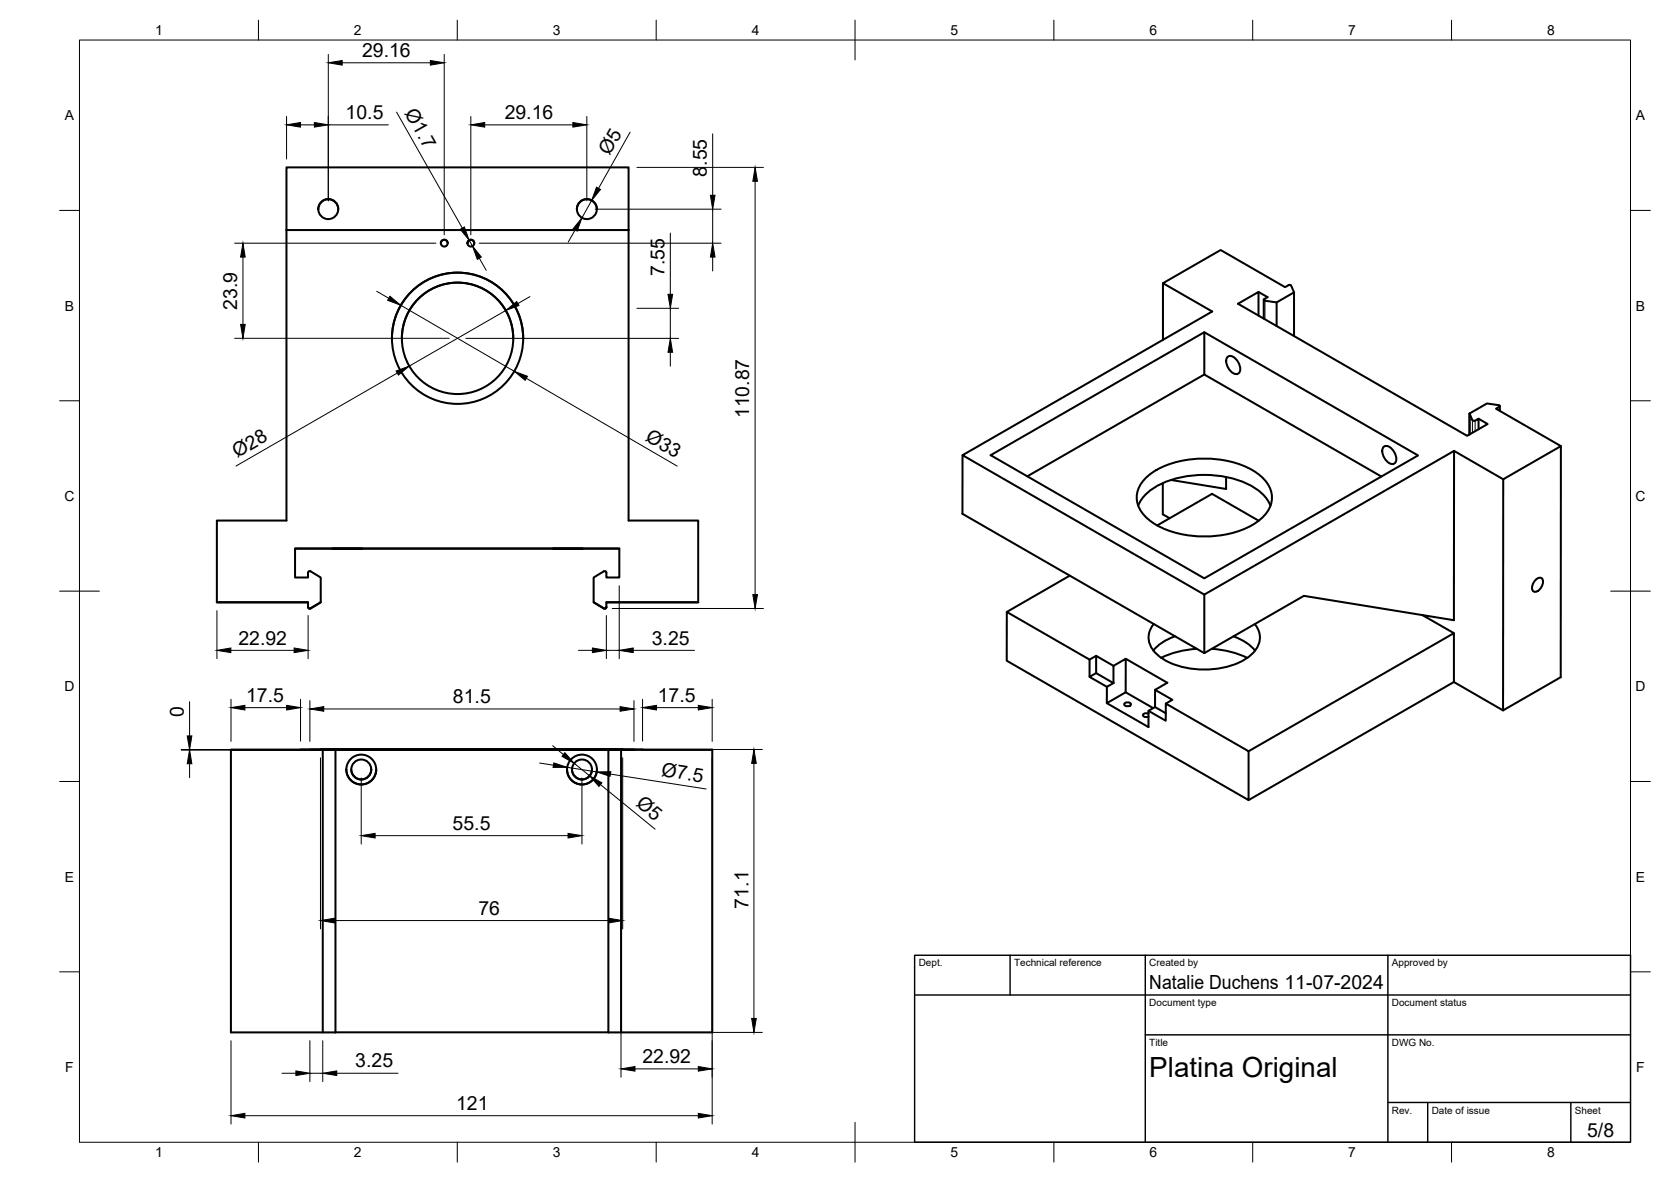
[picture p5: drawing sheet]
<svg xmlns="http://www.w3.org/2000/svg" width="420mm" height="297mm" viewBox="0 0 420 297" stroke-linecap="round" stroke-linejoin="round" font-family="sans-serif">
<!-- layer: Visible -->
<g fill="none" stroke="#000" stroke-width=".51">
<path d="M72 57.8v73h-17.5v20.5h22.9v1.2M72 57.8v-15.7h86.1v15.7M72 57.8h86.1M80 52.6a2.51 2.51 0 0 1 2.5-2.6 2.51 2.51 0 0 1 2.5 2.6M145.1 52.6a2.51 2.51 0 0 1 2.5-2.6 2.51 2.51 0 0 1 2.5 2.6M158.1 57.8v73h17.5v20.5h-23.1v1.2M110.8 61.1a.86 .86 0 0 1 .9-.9 .86 .86 0 0 1 .9 .9M117.5 61.1a.86 .86 0 0 1 .9-.9 .86 .86 0 0 1 .9 .9M292.4 71.2l14.5-8.4 16.2 9.4 1.1-.6 .4 .2 .8 1.7v10.9M316.4 79.3v-5.9l-5.1 2.9 57.6 33.2 5.2-2.9-2.3-1.4M316.4 73.4l2.3 1.3-.8 .5v.3l3.1 .5M317.8 75.3v4.8"/>
<path d="M325.4 73.5l-4.4 2.5v5.9M98.6 85a16.5 16.5 0 0 1 16.5-16.5 16.5 16.5 0 0 1 16.5 16.5M101 85a14 14 0 0 1 14.1-14 14 14 0 0 1 14 14M292.4 85.4v-14.2l12.4 7.1-62.8 36.1 60.8 35 62.8-36.1M302.8 83.5v10.6l44.5 25.6M302.8 94.1l-44.5 25.6M308.6 89.8a1.57 1.57 0 0 1 2.4 .7 3 3 0 0 1 .6 3.2 1.57 1.57 0 0 1-2.4-.7 3 3 0 0 1-.6-3.2zM242 114.4v14.7l60.8 35 25.1-14.4 37.7 6.2v-42.6l12.4 7.1M249.1 114.4l53.7-30.9 53.8 31-53.8 30.8zM288.4 119.9a22.5 22.5 0 0 1 16.1-4.6 21.5 21.5 0 0 1 12.8 4.6 6.5 6.5 0 0 1 0 10.3 22.5 22.5 0 0 1-16.1 4.6 21.5 21.5 0 0 1-12.8-4.6 6.5 6.5 0 0 1 0-10.3zM308.3 119.9v3l-13.9-2.3M347.8 112.4a1.57 1.57 0 0 1 2.4 .7 3 3 0 0 1 .7 3.2 1.57 1.57 0 0 1-2.5-.7 3 3 0 0 1-.6-3.2z"/>
<path d="M369.5 103.9v5.3M369.5 103.9l.8 1.7 .6 .1M370.9 105.7l.9-.5v2.7M377 102.2l-.8 .5 16.3 9.4M377 102.2l.1-.2-.3-.2-2.9-.4-4.4 2.5M377.1 102.1v1.2M74.2 137.9h81.5M83.5 137.9h7.5zM139 137.9h7.6zM286.2 127.1a11.8 11.8 0 0 1 7.2-6.1 27.1 27.1 0 0 1 21.3 1.2 10.1 10.1 0 0 1 4.8 4.9M292.4 121.4v7.9l1.7 .9M316.5 130.9l-11.7-6.8-13.8 7.9"/>
<path d="M54.5 151.3l22.9 .1M77.4 143.9v1.2h-3.2v-7.3h81.5v7.3h-3.2v-1.2M77.4 152.5v.1M77.5 143.9a.4 .4 0 0 1 .6-.3l2.5 1.5v6.2l-2.5 1.6a.39 .39 0 0 1-.6-.4M80.6 151.3l-2.5 1.6a.39 .39 0 0 1-.6-.3M149.3 151.3l2.6 1.6a.39 .39 0 0 0 .6-.3M152.5 143.9a.39 .39 0 0 0-.6-.3l-2.6 1.5v6.2l2.5 1.6a.41 .41 0 0 0 .7-.4M152.5 152.5v.1M175.6 151.3l-23.1 .1M269 144.7l-15.8 9.1M290.1 156.8a5.2 5.2 0 0 0 .9 7.7 19.9 19.9 0 0 0 15.3 3.5 15 15 0 0 0 9.1-4.3 5.1 5.1 0 0 0 .1-6.9M295.5 159.9a11.8 11.8 0 0 0-5.5 3.6"/>
<path d="M302.8 149.4v14.7M310.1 159.9a11.8 11.8 0 0 1 5.5 3.6M357.7 154.6l7.9 4.5M386.2 145.6a.99 .99 0 0 1 1.4-.3 .99 .99 0 0 1 .3 1.3l-.6 1.3a1.12 1.12 0 0 1-.9 .8 1.12 1.12 0 0 1-1.1-.5l.1-1.4zM275.6 164.8l-1.6 1M275.6 169.1l-1.6 1M278.3 176.7l10.5 6v-4.1l1.6-.9M278.3 172.6l-4.3-2.5v-4.3l-20.8-12-.1 12.2 60.8 35.1v-12.3l-20.8-12v4.3l-4.3-2.5M280 167.3l3.1-1.7-.1 8.4-4.7 2.7v-4.1l1.7-.9zM280 167.3l-4.4-2.5v4.3l4.4 2.6M282.7 176.8l.5-.3h.6l.6 .5a.99 .99 0 0 1-1.7 0zM283 174l7 4"/>
<path d="M283.1 165.6l10.4 6-3.1 1.8v4.3M288.8 179.3h-.9l-.5 .4 .5 .5 .9-.1M290.4 173.4l4.4 2.5-1.7 .9M290.4 177.7l2.7 1.5M300.9 163a23.8 23.8 0 0 0-8.9 2.3M304.7 163.1a23.8 23.8 0 0 1 8.9 2.2M365.6 171.4l12.3 7.1 14.5-8.3 .1-58.1-14.5 8.3-.1 58.1M58.1 188.4h23.1M80.6 188.3l76 .1zM84.3 188.4h-6.4h81.5h-6.4M87.1 193.4a3.8 3.8 0 0 0 3.7 3.7 3.8 3.8 0 0 0 3.8-3.7M88.3 193.4a2.51 2.51 0 0 0 2.5 2.5 2.51 2.51 0 0 0 2.5-2.5"/>
<path d="M142.6 193.4a3.8 3.8 0 0 0 3.7 3.7 3.8 3.8 0 0 0 3.8-3.7M143.8 193.4a2.51 2.51 0 0 0 2.5 2.5 2.51 2.51 0 0 0 2.5-2.5M156.2 188.4h-3.2v71M179.1 188.4h-22.9v71M313.9 188.8l51.7-29.7v12.3l-51.7 29.7M81.2 259.4v-71h3.1v71M84.3 259.4h-26.2v-71h121v71h-26.1M84.3 259.4h68.7"/>
<circle cx="82.5" cy="52.6" r="2.51"/>
<circle cx="147.6" cy="52.6" r="2.51"/>
<circle cx="111.7" cy="61.1" r=".86"/>
<circle cx="118.4" cy="61.1" r=".86"/>
<circle cx="115" cy="85" r="14"/>
<circle cx="115.1" cy="85" r="16.5"/>
<circle cx="90.8" cy="193.4" r="2.51"/>
<circle cx="90.8" cy="193.4" r="3.8"/>
<circle cx="146.3" cy="193.4" r="2.51"/>
<circle cx="146.3" cy="193.4" r="3.8"/>
</g>
<!-- layer: Visible Narrow -->
<path d="M318.1 75.6v4.6M370.2 105.6v3.2M370.9 105.7v2.7M377 102.2v1" fill="none" stroke="#000" stroke-width=".25"/>
<!-- layer: BORDER -->
<g fill="none" stroke="#000" stroke-width=".25">
<path d="M20 10.1h390v276.9h-390zM65 5.1v5M115 5.1v5M165 5.1v5M215 5.1v10M265 5.1v5M315 5.1v5M365 5.1v5M15 52.9h5M410 52.9h5M15 100.7h5M410 100.7h5"/>
<path d="M15 148.6h10M405 148.6h10M15 196.4h5M410 196.4h5M15 244.2h5M410 244.2h5M65 287v5M115 287v5M165 287v5M215 282.1v9.9M265 287v5M315 287v5"/>
<path d="M365 287v5"/>
</g>
<!-- layer: TITLEBLOCK -->
<path d="M230 240.1h180v46.9h-180zM230 250h180M254 240.1v9.9M288 240.1v46.9M349 240.1v46.9M288 260.1h122M349 277.1h61M359 277.1v9.9M395 277.1v9.9" fill="none" stroke="#000" stroke-width=".36"/>
<!-- layer: FD_Dimensions -->
<g fill="none" stroke="#000" stroke-width=".25">
<path d="M82.5 13.7v36.8M86 15.8h22.2M111.7 13.7v45.3M72.1 29.3v10.7M75.5 31.4h3.5M82.5 31.4h15.1M99.7 28.2l16.5 29.1M118.4 29.3v29.7M121.9 31.4h22.1M147.6 29.3v21.2M158.4 33.2l-7.9 14.1M179.2 33.6v15.5"/>
<path d="M144.6 57.8l-1.7 3M148.8 50.4l-2.5 4.3M149.6 52.6h31.7M160.1 42.1h31.9M168.6 58.6v15.4M179.2 52.6v8.5M189.9 45.6v103.8M59 61.1h50.6M61.1 64.6v16.9M94.7 73.2l3 1.8M100.8 76.7l28.5 16.6M118 60.4l.8 1.5"/>
<path d="M120.5 61.1h60.8M120.5 64.9l1.8 3M127.2 78l-24.3 14M133.2 74.5l-3 1.8M160.1 77.5h10.5M168.6 77.5v7.5M179.2 64.6v3.5M59 85h53.9M99.9 93.8l-40.6 23.3M117.1 85h53.5M132.3 95.1l38 22M168.6 88.5v3.5"/>
<path d="M54.5 153.5v12M77.5 154.7v10.8M152.5 154.7v10.8M153.9 152.9h38.1M155.7 147.2v18.3M47.7 176.3v8.6M58 163.4h16M58.1 175.7v10.6M61.6 177.8h10.5M75.6 175.7v10.6M77.9 176.1v10.2M81.4 178.2h74.5"/>
<path d="M145.5 163.4h3.4M152.5 163.4h3.2M159.2 163.4h15.4M159.4 176.1v10.2M161.6 175.7v10.6M165.1 177.8h10.5M179.1 175.7v10.6M47.7 188.4h.1M47.7 191.9v3.5M80.6 190.4v43.1M82.3 188.4h-36.7h36.7M90.8 195.5v16.6"/>
<path d="M135.7 191.8l3.4 .5M139 187.4l2.7 2.2M142.6 192.8l7.4 1.2M144.4 191.8l3.9 3.2M146.3 195.5v16.6M151 197.2l13.7 11.2M153.5 194.5l24 3.8M156.1 190.5v80.2M156.6 190.4v43.1M163.7 188.3h28M179.1 190.5v92M189.6 191.8v64.1"/>
<path d="M94.3 210h48.5M84.1 231.3h69M157.6 259.4h34.1M58.1 261.5v21M70.9 269.7h3.5M77.9 261.5v10.3M77.9 269.7h3.3M81.2 261.5v10.3M84.7 269.7h15.4M159.7 268.6h15.9M61.6 280.4h114"/>
</g>
<g fill="#000" stroke="#000" stroke-width=".25">
<path d="M82.5 15.8l3.5-.6v1.2zM108.2 15.2l3.5 .6-3.5 .6zM72.1 31.4l3.4-.6v1.1zM79 30.8l3.5 .6-3.5 .5zM118.4 31.4l3.5-.6v1.1zM144 30.8l3.6 .6-3.6 .5zM115.7 57.6l1.1-.6 1.2 3.4zM146.3 54.7l-1.2 3.4-1-.6zM150 47l1 .6-2.2 2.8zM178.6 49.1h1.2l-.6 3.5zM189.9 42.1l.6 3.5h-1.2zM61.1 61.1l.6 3.5h-1.2z"/>
<path d="M98 74.5l2.8 2.2-3.3-1.2zM118.8 61.9l2.2 2.7-1 .6zM127.2 78l2.7-2.2 .6 1zM168 74h1.1l-.5 3.5zM179.2 61.1l.6 3.5h-1.2zM60.5 81.5h1.2l-.6 3.5zM99.6 93.2l3.3-1.2-2.7 2.3zM129.3 93.3l3.3 1.3-.6 1zM168.6 85l.5 3.5h-1.1zM189.3 149.4h1.2l-.6 3.5zM54.5 163.4l3.5-.6v1.2zM58.1 177.8l3.5-.5v1.1z"/>
<path d="M72.1 177.3l3.5 .5-3.5 .6zM74 162.8l3.5 .6-3.5 .6zM77.9 178.2l3.5-.6v1.1zM148.9 162.8l3.6 .6-3.6 .6zM155.9 177.6l3.5 .6-3.5 .5zM155.7 163.4l3.5-.6v1.2zM161.6 177.8l3.5-.5v1.1zM175.6 177.3l3.5 .5-3.5 .6zM47.7 188.4l.5 3.5h-1.1zM47.1 184.9h1.1l-.5 3.5zM139.3 191.7l3.3 1.1-3.5 .1zM142 189.2l2.4 2.6-3.1-1.7z"/>
<path d="M148.3 195l3 1.7-.7 .9zM150 194l3.6-.1-.2 1.2zM189.6 188.3l.6 3.5h-1.2zM90.8 210l3.5-.6v1.2zM142.8 209.4l3.5 .6-3.5 .6zM80.6 231.3l3.5-.5v1.1zM153.1 230.8l3.5 .5-3.5 .6zM189 255.9h1.2l-.6 3.5zM58.1 280.4l3.5-.6v1.2zM74.4 269.1l3.5 .6-3.5 .6zM81.2 269.7l3.5-.6v1.2zM156.1 268.6l3.6-.6v1.2z"/>
<path d="M175.6 279.8l3.5 .6-3.5 .6zM175.6 268l3.5 .6-3.5 .6z"/>
</g>
<text font-size="7" x="289" y="270.6">Platina Original</text>
<g font-size="4.9">
<text x="91" y="14.3">29.16</text>
<text x="86.9" y="29.9">10.5</text>
<text x="101.6" y="28.5" transform="rotate(60 101.6 28.5)">Ø1.7</text>
<text x="126.9" y="29.9">29.16</text>
<text x="153.3" y="39.2" transform="rotate(-61 153.3 39.2)">Ø5</text>
<text x="177.7" y="44.4" transform="rotate(-90 177.7 44.4)">8.55</text>
<text x="167.1" y="69.3" transform="rotate(-90 167.1 69.3)">7.55</text>
<text x="59.6" y="77.8" transform="rotate(-90 59.6 77.8)">23.9</text>
<text x="188.4" y="105.1" transform="rotate(-90 188.4 105.1)">110.87</text>
<text x="162.1" y="110.6" transform="rotate(30 162.1 110.6)">Ø33</text>
<text x="59.6" y="115.2" transform="rotate(-30 59.6 115.2)">Ø28</text>
<text x="59.9" y="162">22.92</text>
<text x="163.9" y="162">3.25</text>
<text x="61.9" y="176.4">17.5</text>
<text x="113.9" y="176.7">81.5</text>
<text x="165.4" y="176.4">17.5</text>
<text x="46.2" y="180.2" transform="rotate(-90 46.2 180.2)">0</text>
<text x="166.1" y="194.9" transform="rotate(9 166.1 194.9)">Ø7.5</text>
<text x="159.7" y="202.3" transform="rotate(39 159.7 202.3)">Ø5</text>
<text x="113.8" y="208.5">55.5</text>
<text x="120.3" y="229.9">76</text>
<text x="188.2" y="228.3" transform="rotate(-90 188.2 228.3)">71.1</text>
<text x="289" y="248.5">Natalie Duchens 11-07-2024</text>
<text x="89.3" y="268.3">3.25</text>
<text x="161.5" y="267.2">22.92</text>
<text x="114.7" y="279">121</text>
<text x="399.1" y="285.7">5/8</text>
</g>
<g font-size="3.5">
<text x="39" y="8.8">1</text>
<text x="89" y="8.8">2</text>
<text x="139" y="8.8">3</text>
<text x="189" y="8.8">4</text>
<text x="239" y="8.8">5</text>
<text x="289" y="8.8">6</text>
<text x="339" y="8.8">7</text>
<text x="389" y="8.8">8</text>
<text x="16.3" y="30.2">A</text>
<text x="411.3" y="30.2">A</text>
<text x="16.3" y="78">B</text>
<text x="411.3" y="78">B</text>
<text x="16.2" y="125.9">C</text>
<text x="411.2" y="125.9">C</text>
<text x="16.2" y="173.7">D</text>
<text x="411.2" y="173.7">D</text>
<text x="16.3" y="221.6">E</text>
<text x="411.3" y="221.6">E</text>
<text x="16.4" y="269.4">F</text>
<text x="411.4" y="269.4">F</text>
<text x="39" y="290.8">1</text>
<text x="89" y="290.8">2</text>
<text x="139" y="290.8">3</text>
<text x="189" y="290.8">4</text>
<text x="239" y="290.8">5</text>
<text x="289" y="290.8">6</text>
<text x="339" y="290.8">7</text>
<text x="389" y="290.8">8</text>
</g>
<g font-size="2.5">
<text x="231" y="242.9">Dept.</text>
<text x="255" y="242.9">Technical reference</text>
<text x="289" y="242.9">Created by</text>
<text x="350" y="242.9">Approved by</text>
<text x="289" y="252.8">Document type</text>
<text x="350" y="252.8">Document status</text>
<text x="289" y="262.9">Title</text>
<text x="350" y="262.9">DWG No.</text>
<text x="350" y="279.9">Rev.</text>
<text x="360" y="279.9">Date of issue</text>
<text x="396" y="279.9">Sheet</text>
</g>
</svg>
